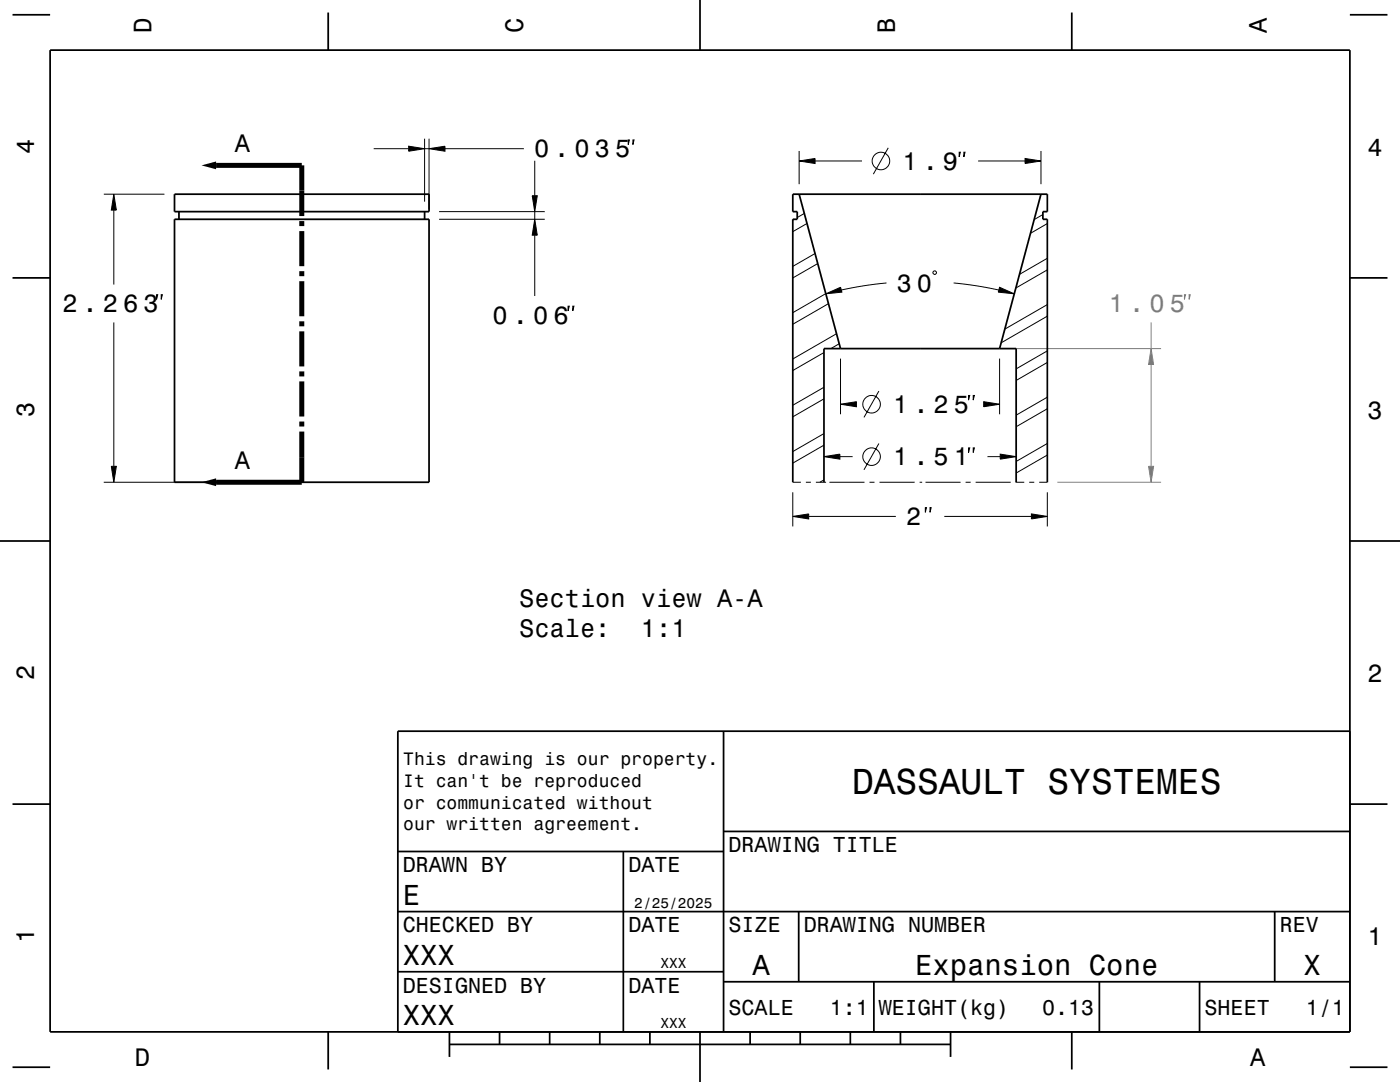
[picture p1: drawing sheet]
<svg xmlns="http://www.w3.org/2000/svg" width="279mm" height="216mm" viewBox="0 0 279 216" stroke-linecap="round" stroke-linejoin="round" font-family="sans-serif">
<g fill="none" stroke="#000" stroke-width=".2">
<path d="M20.7 38.7h12.1M22.7 38.7l.5 3.2h-1zM74.6 29.7h7M81.6 29.2l3.1 .5-3.1 .5zM84.7 27.7v12.5M84.7 29.7h.9M85.6 29.7l3.2-.5v1zM85.6 27.7v14.1M88.8 29.7h15.7M106.2 39.1h1l-.5 3.1zM106.7 32.1v7M125.4 27.9h.2l-.2 1z"/>
<path d="M126.3 27.9h.2l-.2 1zM159.5 30.1v6.6M207.7 30.1v6.6M22.7 41.9v14.9M31.2 58.8h.3l-.3 .9zM32.2 58.8h.2l-.2 .9zM87.6 43.8h21.1M87.6 42.2h21.1M106.7 43.8l.5 3.1h-1zM106.7 42.2v1.6M106.7 46.9v12.2M158.5 43.8l-.3 .1"/>
<path d="M160.5 42.6l-1.4 .8M161.1 44.6l-2.9 1.6M162.7 50.6l-4.5 2.6M163.2 52.6l-5 2.9M164.8 58.6l-6.6 3.8M208.1 42.8l-1.7 1M209 53.8l-6.3 3.7M209 44.6l-3.3 2M209 51.5l-5.5 3.2M22.7 64.3v28.8M113.4 61.1h.2l-.2 .9zM114.3 61.1h.2l-.2 .9z"/>
<path d="M164.4 79.6l-6.2 3.6M164.4 70.3l-6.2 3.6M164.4 77.3l-6.2 3.6M165.3 60.6l-7.1 4.1M166.9 66.6l-8.7 5M167.5 68.6l-1.7 1M167.7 71.6v11.1M199.5 71.6v11.1M209 72.3l-6.2 3.6M209 63.1l-9.2 5.3M209 79.3l-6.2 3.5M209 70l-6.2 3.6"/>
<path d="M209 60.8l-8.5 4.9M20.7 96.2h37.5M22.2 93.1h1l-.5 3.1zM158.2 96.2h1.6M158.2 98.2v6.8M160.8 96.2h1M162.8 96.2h2.1M164.4 91.1l3.2-.5v1zM164.4 88.8l-6.2 3.6M164.4 95.8l-.8 .4M164.4 86.5l-6.2 3.6M165.5 96.2h7"/>
<path d="M167.6 91.1h2.6M173.5 96.2h1M175.4 88.5l-3 5.2M175.5 96.2h7M183.5 96.2h.5M184.7 96.2h7M192.7 96.2h1M193.3 89.4h.2l-.2 .9zM194.2 89.4h.3l-.3 .9zM194.7 96.2h7M197.1 91.1h2.5M199.6 90.6l3.2 .5-3.2 .5z"/>
<path d="M202.7 96.2h1.7M205.4 96.2h1M207.4 96.2h1.6M209 90.8l-6.2 3.6M209 81.6l-6.2 3.6M209 88.5l-6.2 3.6M209 98.2v6.8M158.2 103l3.2-.5v1.1zM161.4 103h17.4M184.7 101.3h.2l-.2 .9zM185.6 101.3h.2l-.2 .9zM188.5 103h17.3"/>
<path d="M205.8 102.5l3.2 .5-3.2 .6z"/>
<circle cx="173.9" cy="91.1" r="1.75"/>
</g>
<path d="M201.5 69.6h30.2M211 96.2h20.7" fill="none" stroke="#808080" stroke-width=".2"/>
<g fill="none" stroke="#000" stroke-width=".35">
<path d="M2.5 2.9h7.5M10 10h259.4v195.9h-259.4zM65.5 2.5v7.5M139.7 0v10M213.9 2.5v7.5M269.4 2.9h7.5M34.8 38.7h50.8v3.5h-50.8zM159.5 38.7l8.2 30.9M207.7 38.7l-8.2 30.9M2.5 55.4h7.5M34.8 43.8h50.8v52.4h-50.8zM35.7 42.2v1.6"/>
<path d="M84.7 42.2v1.6M269.4 55.4h7.5M158.2 96.2v-52.4h.9v-1.6h-.9v-3.5h50.8v3.5h-.9v1.6h.9v52.4M164.4 96.2v-26.6h38.4v26.6M0 107.9h10M269.4 107.9h10M144.4 145.9v60M269.4 145.9h-190v60M2.5 160.5h7.5M79.4 169.9h65M124.4 169.9v36M144.4 165.9h125"/>
<path d="M269.4 160.5h7.5M79.4 193.9h65M79.4 181.9h190M144.4 195.9h125M159.4 181.9v14M174.4 195.9v10M219.4 195.9v10M239.4 195.9v10M254.4 181.9v14M2.5 213h7.5M65.5 205.9v7.5M89.7 208.4h100"/>
<path d="M89.7 205.9v5M99.7 205.9v2.5M109.7 205.9v2.5M119.7 205.9v2.5M129.7 205.9v2.5M139.7 205.9v10M149.7 205.9v2.5M159.7 205.9v2.5M169.7 205.9v2.5M179.7 205.9v2.5M189.7 205.9v5M213.9 205.9v7.5"/>
<path d="M269.4 213h7.5"/>
</g>
<path d="M43.1 33h17.1v10.1M60.2 44.1v1M60.2 46.1v7M60.2 54.1v1M60.2 56.1v7M60.2 64.1v1M60.2 66.1v7M60.2 74.1v1M60.2 76.1v7M60.2 84.1v1M60.2 86.1v10.1h-17.1" fill="none" stroke="#000" stroke-width="1" stroke-linecap="butt"/>
<g fill="#000">
<path d="M40.2 33l2.9-.8v1.6z" fill-rule="evenodd"/>
<path d="M81.6 29.2l3.1 .5-3.1 .5z" fill-rule="evenodd"/>
<path d="M85.6 29.7l3.2-.5v1z" fill-rule="evenodd"/>
<path d="M106.2 39.1h1l-.5 3.1z" fill-rule="evenodd"/>
<path d="M22.7 38.7l.5 3.2h-1z" fill-rule="evenodd"/>
<path d="M106.7 43.8l.5 3.1h-1z" fill-rule="evenodd"/>
<path d="M22.2 93.1h1l-.5 3.1z" fill-rule="evenodd"/>
<path d="M40.2 96.2l2.9-.8v1.6z" fill-rule="evenodd"/>
<path d="M164.4 91.1l3.2-.5v1z" fill-rule="evenodd"/>
<path d="M199.6 90.6l3.2 .5-3.2 .5z" fill-rule="evenodd"/>
<path d="M158.2 103l3.2-.5v1.1z" fill-rule="evenodd"/>
<path d="M205.8 102.5l3.2 .5-3.2 .6z" fill-rule="evenodd"/>
</g>
<g fill="#808080">
<path d="M229.7 69.6l.5 3.1h-1z" fill-rule="evenodd"/>
<path d="M229.2 93.1h1l-.5 3.1z" fill-rule="evenodd"/>
</g>
<path d="M236.4 58.8h.2l-.2 .9zM237.3 58.8h.2l-.2 .9zM229.7 69.6l.5 3.1h-1zM229.7 64.3v5.3M229.7 72.7v20.4M229.2 93.1h1l-.5 3.1z" fill="none" stroke="#808080" stroke-width=".2"/>
<g fill="#000">
<path d="M159.5 32.1l3.2-.5v1z" fill-rule="evenodd"/>
<path d="M204.6 31.6l3.1 .5-3.1 .5z" fill-rule="evenodd"/>
<path d="M164.8 58.6l3-1.3 .2 1z" fill-rule="evenodd"/>
<path d="M199.5 57.3l2.9 1.3-3.2-.3z" fill-rule="evenodd"/>
<path d="M167.7 80.7l3.2-.5v1z" fill-rule="evenodd"/>
<path d="M196.3 80.2l3.2 .5-3.2 .5z" fill-rule="evenodd"/>
</g>
<g fill="none" stroke="#000" stroke-width=".2">
<path d="M159.5 32.1l3.2-.5v1zM162.7 32.1h9.3M177.3 29.5l-3 5.2M191.4 30.4h.3l-.3 .9zM192.4 30.4h.2l-.2 .9zM195.2 32.1h9.4M204.6 31.6l3.1 .5-3.1 .5zM164.8 58.6l3-1.3 .2 1zM176.9 56.5l-4.2 .5-4.8 .9M186.4 54.1h.3l.2 .2v.2l-.2 .3h-.3l-.2-.3v-.2zM190.3 56.5l4.1 .5 4.9 .9M199.5 57.3l2.9 1.3-3.2-.3z"/>
<path d="M175.4 78l-3 5.3M193.3 78.9h.2l-.2 .9zM194.2 78.9h.3l-.3 .9zM167.7 80.7l3.2-.5v1zM196.3 80.2l3.2 .5-3.2 .5z"/>
<circle cx="175.8" cy="32.1" r="1.75"/>
<circle cx="173.9" cy="80.7" r="1.75"/>
</g>
<text font-size="7.2" x="170" y="158.5">DASSAULT SYSTEMES</text>
<g font-size="5.8">
<text x="80.4" y="180.5">E</text>
<text x="80.4" y="192.5">XXX</text>
<text x="150.2" y="194.5">A</text>
<text x="182.6" y="194.5">Expansion Cone</text>
<text x="260.2" y="194.5">X</text>
<text x="80.4" y="204.5">XXX</text>
</g>
<g font-size="5">
<text x="30.2" y="6.5" transform="rotate(-90 30.2 6.5)">D</text>
<text x="104.4" y="6.5" transform="rotate(-90 104.4 6.5)">C</text>
<text x="178.6" y="6.5" transform="rotate(-90 178.6 6.5)">B</text>
<text x="252.8" y="6.5" transform="rotate(-90 252.8 6.5)">A</text>
<text x="6.8" y="30.7" transform="rotate(-90 6.8 30.7)">4</text>
<text x="46.9" y="30.4">A</text>
<text x="106.6" y="31.4">0 . 0 3 5</text>
<text x="180.1" y="33.9">1 . 9</text>
<text x="272.9" y="31">4</text>
<text x="179" y="58.3">3 0</text>
<text x="12.4" y="62.3">2 . 2 6 3</text>
<text x="98.3" y="64.6">0 . 0 6</text>
<text x="6.8" y="83.2" transform="rotate(-90 6.8 83.2)">3</text>
<text x="178.2" y="82.4">1 . 2 5</text>
<text x="272.9" y="83.5">3</text>
<text x="46.9" y="93.6">A</text>
<text x="178.2" y="92.9">1 . 5 1</text>
<text x="180.8" y="104.8">2</text>
<text x="103.6" y="121.1">Section view A-A</text>
<text x="103.6" y="127.1">Scale:</text>
<text x="127.9" y="127.1">1:1</text>
<text x="6.8" y="135.7" transform="rotate(-90 6.8 135.7)">2</text>
<text x="272.9" y="136">2</text>
<text x="6.8" y="188.2" transform="rotate(-90 6.8 188.2)">1</text>
<text x="272.9" y="188.5">1</text>
<text x="26.9" y="212.7">D</text>
<text x="249.5" y="212.7">A</text>
</g>
<text font-size="5" fill="#808080" x="221.3" y="62.3">1 . 0 5</text>
<g font-size="4.3">
<text x="145.4" y="170.1">DRAWING TITLE</text>
<text x="80.4" y="174.1">DRAWN BY</text>
<text x="125.4" y="174.1">DATE</text>
<text x="80.4" y="186.1">CHECKED BY</text>
<text x="125.4" y="186.1">DATE</text>
<text x="145.4" y="186.1">SIZE</text>
<text x="160.4" y="186.1">DRAWING NUMBER</text>
<text x="255.4" y="186.1">REV</text>
<text x="80.4" y="198.1">DESIGNED BY</text>
<text x="125.4" y="198.1">DATE</text>
<text x="145.4" y="202.5">SCALE</text>
<text x="165.6" y="202.5">1:1</text>
<text x="175.4" y="202.5">WEIGHT(kg)</text>
<text x="208" y="202.5">0.13</text>
<text x="240.4" y="202.5">SHEET</text>
<text x="260.6" y="202.5">1/1</text>
</g>
<g font-size="3.6">
<text x="80.5" y="152.7">This drawing is our property.</text>
<text x="80.5" y="157">It can't be reproduced</text>
<text x="80.5" y="161.4">or communicated without</text>
<text x="80.5" y="165.7">our written agreement.</text>
</g>
<g font-size="2.9">
<text x="126.6" y="181.2">2/25/2025</text>
<text x="131.8" y="193.2">XXX</text>
<text x="131.8" y="205.2">XXX</text>
</g>
</svg>
